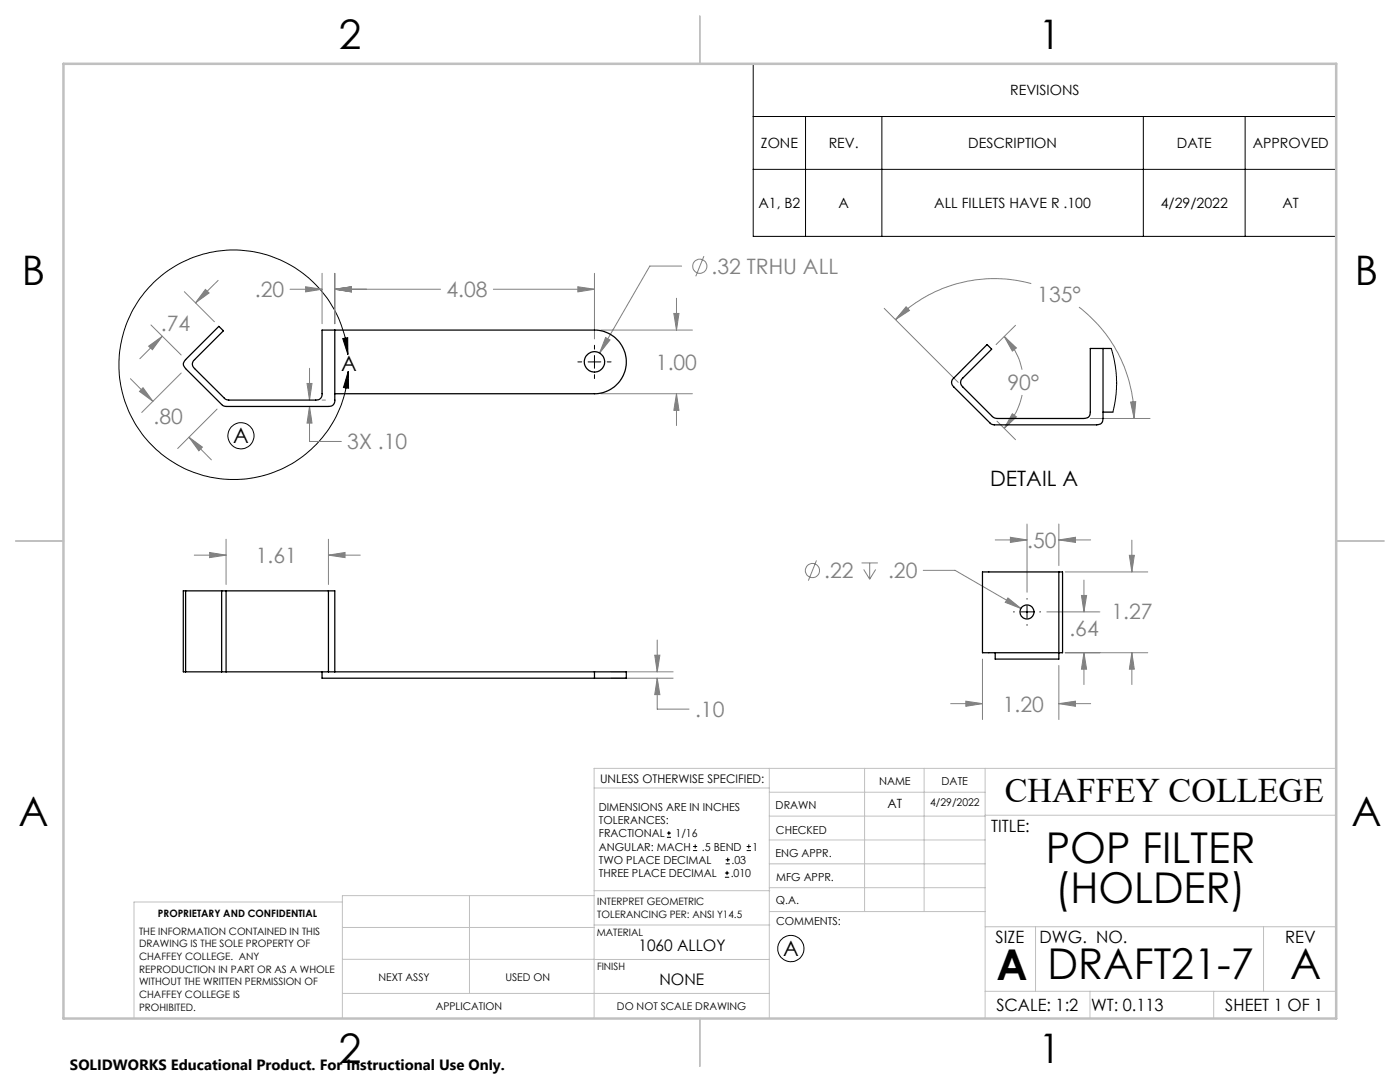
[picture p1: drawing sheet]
<svg xmlns="http://www.w3.org/2000/svg" width="279mm" height="216mm" viewBox="0 0 279 216" stroke-linecap="round" stroke-linejoin="round" font-family="sans-serif">
<g fill="none" stroke="#808080" stroke-width=".2">
<path d="M36.8 58.2l6 6M41 57.7l.7 .8-2.7 1.9zM43.5 56l-4.5 4.4M57.9 57.7h6.4M61 57.2l3.3 .5-3.3 .5zM64.3 54.5v10.1M66.8 54.5v10.1M66.8 57.7h21.1M66.8 57.7l3.3-.5v1zM98.5 57.7h20.1M115.3 57.2l3.3 .5-3.3 .5zM118.6 54.5v13.1"/>
<path d="M135 59.5v6.4M136 53.1h-6.3l-10 17.3M140.5 51.1l-1.6 4M205.8 56.6a27.9 27.9 0 0 0-27.1 7.2M26 75.6l4.5 4.5M28.5 77.4l2 2.7-2.7-2zM29.7 69.1l2.7-2-2 2.7zM30.1 64.8l6.1 6M32.4 67.1l-4.5 4.5M36.2 74.4l-7.9 7.9M61.3 76.5h1l-.5 3.3zM61.8 73.5v6.3"/>
<path d="M64.3 79.8h.6M119.9 65.9h18.3M119.9 78.6h18.3M120.9 67.3l.8 .5-2 2.6zM134.5 62.5h1l-.5 3.4zM135 78.6v6.3M135 78.6l.5 3.3h-1zM176.5 61.5l14.7 14.8M180.8 61.2l.7 .7-2.8 1.9zM200.4 67.1l2.4 2.3-.8 .7zM200.4 67.1a13.5 13.5 0 0 1 3.6 6.7M202.7 64.9l-3.9 3.9"/>
<path d="M204 78.8a12.8 12.8 0 0 1-3.6 6.7M215.3 61.3a28.1 28.1 0 0 1 11 22.2M37.7 87.2l4.5 4.6M37.7 87.2l2.7 2-.7 .8zM43.3 81.6l-7.8 7.9M61.8 81.1v7h6.3M61.8 81.1l.5 3.3h-1zM199 84l3.7 3.7M202 82.6l.8 .6-2.4 2.3zM217.6 83.5h11.9M225.6 80.2h1.1l-.4 3.3zM38.8 110.8h6.3"/>
<path d="M41.8 110.2l3.3 .6-3.3 .5zM45.1 107.6v9M65.5 107.6v9M65.5 110.8h6.4M65.5 110.8l3.4-.6v1.1zM162.9 111.8l-1.6 4.1M171.9 112.3h3.3M172.4 113.6l1.2 2M173.6 112.3v3.3M174.8 113.6l-1.2 2M184.3 113.8h6.3l13.2 7.6M198.6 107.7h6.4"/>
<path d="M201.2 119.3l2.6 2.1-3.2-1.2zM201.6 107.2l3.4 .5-3.4 .5zM205 104.6v13.6M211.3 104.6v8.3M211.3 107.7h6.4M211.3 107.7l3.3-.5v1zM212.6 114.1h16.5M215.8 118.8h1.1l-.6 3.3zM216.3 115.7v6.4M225.4 110.8h1l-.5 3.3zM225.9 107.8v6.3M122 135.3h12.3"/>
<path d="M122 134.1h12.3M130.7 130.7h1l-.5 3.4zM131.2 135.3v6.2h6.3M131.2 127.7v6.4M131.2 135.3l.5 3.3h-1zM192.8 139.9l3.3 .5-3.3 .5zM196.1 131.5v12.1M208.9 122.1h10.6M211.3 132.8v10.8M212.6 130.2h16.5M216.3 130.2v6.4M216.3 130.2l.6 3.3h-1.1z"/>
<path d="M225.9 130.2v6.4M225.9 130.2l.5 3.3h-1zM189.7 140.4h6.4M211.3 140.4h6.4M211.3 140.4l3.3-.5v1z"/>
<circle cx="139.7" cy="53.1" r="1.41"/>
<circle cx="162.1" cy="113.9" r="1.41"/>
</g>
<g fill="none" stroke="#000" stroke-width=".2">
<path d="M150.3 12.7h116.4v34.5h-116.4zM150.3 23.2h116.4M150.3 33.8h116.4M160.8 23.2v24M176 23.2v24M228.2 23.2v24M248.5 23.2v24M68.4 67.6l1-.2v3.3zM69.4 70.7a22.9 22.9 0 0 0-34.8-17.4 22.9 22.9 0 0 0 0 38.9 22.9 22.9 0 0 0 34.8-17.4l.1-.7M69.5 74.1l.1 3.4-1.1-.2zM115.3 72.2h.8M117.4 72.2h2.5"/>
<path d="M118.6 68.9v.8M118.6 70.9v2.6M118.6 74.8v.7M121.2 72.2h.8M205 119.5v.1M202.3 122.1h.1M203.7 122.1h2.5M205 120.8v2.6M205 124.6v.2M207.5 122.1h.1M133.1 167.1h.8M133.1 166.2h.8"/>
<path d="M133.5 165.8v.9M138.3 169.7h.8M138.3 168.9h.8M138.7 168.5v.8M144.7 175h.8M144.7 174.2h.8M144.8 172.4h.9M144.8 171.6h.9M145.1 173.8v.8M145.2 171.1v.9M149 169.7h.9M149 168.9h.9"/>
<path d="M149.4 168.5v.8"/>
<circle cx="48.1" cy="87" r="2.61"/>
<circle cx="157.8" cy="189.3" r="2.62"/>
</g>
<g fill="none" stroke="#c0c0c0" stroke-width=".2">
<path d="M118.6 157.2h34.9M153.5 153.3v49.9M153.5 158.1h43.1M172.5 153.3v28.6M184.4 153.3v28.6M196.6 153.3v49.9M266.7 153.3h-148.1v49.9M68.3 180h-41.6v23.2M93.7 178.7v19.5M118.6 178.7h-50.3v24.5M118.6 177.7h35M153.5 167.6h43.1"/>
<path d="M153.5 162.8h43.1M153.5 172.4h43.1M153.5 177.1h43.1M196.6 162.7h70.1M68.3 198.2h85.2M68.3 191.4l85.2 .1M68.3 185.1h50.3M118.6 184.6h35M153.6 181.9h43M196.6 197.8h70.1M196.6 184.9h70.1M206.7 184.9v12.9"/>
<path d="M217.5 197.8v5.4M242.2 197.8v5.4M252.2 184.9v12.9"/>
</g>
<path d="M139.7 3.2v9.5M3.1 107.9h9.6M266.7 107.9h9.5M139.7 203.2v9.6" fill="none" stroke="#c0c0c0" stroke-width=".25"/>
<path d="M12.7 12.7h254v190.5h-254z" fill="none" stroke="#c0c0c0" stroke-width=".5"/>
<path d="M68.4 67.6l1-.2v3.3zM69.5 74.1l.1 3.4-1.1-.2z" fill="#000"/>
<path d="M134.5 62.5h1l-.5 3.4zM135 78.6l.5 3.3h-1zM66.8 57.7l3.3-.5v1zM115.3 57.2l3.3 .5-3.3 .5zM120.9 67.3l-1.2 3.1 2-2.6zM61 57.2l3.3 .5-3.3 .5zM66.8 57.7l3.3-.5v1zM28.5 77.4l2 2.7-2.7-2zM37.7 87.2l2.7 2-.7 .8zM29.7 69.1l2.7-2-2 2.7zM41 57.7l.7 .8-2.7 1.9zM61.8 81.1l.5 3.3h-1zM61.3 76.5h1l-.5 3.3zM225.4 110.8h1l-.5 3.3zM225.9 130.2l.5 3.3h-1zM201.2 119.3l-.6 .9 3.2 1.2zM211.3 140.4l3.3-.5v1zM192.8 139.9l3.3 .5-3.3 .5zM216.3 130.2l.6 3.3h-1.1zM215.8 118.8h1.1l-.6 3.3zM211.3 107.7l3.3-.5v1zM201.6 107.2l3.4 .5-3.4 .5zM131.2 135.3l.5 3.3h-1zM130.7 130.7h1l-.5 3.4zM65.5 110.8l3.4-.6v1.1zM41.8 110.2l3.3 .6-3.3 .5zM225.6 80.2h1.1l-.4 3.3zM180.8 61.2l.7 .7-2.8 1.9zM202 82.6l.8 .6-2.4 2.3zM200.4 67.1l2.4 2.3-.8 .7z" fill="#808080"/>
<g fill="none" stroke="#000" stroke-width=".25">
<path d="M66.8 65.9v13.9a1.12 1.12 0 0 1-1.3 1.3h-20.6l-.5-.2-7.4-7.3a1.11 1.11 0 0 1 0-1.8l6.7-6.7 .9 .9-5.8 5.8a1.11 1.11 0 0 0 0 1.8l6.1 6 .5 .2h17.6a1.12 1.12 0 0 0 1.3-1.2v-12.7h54.3a6.3 6.3 0 0 1 6.4 6.3 6.3 6.3 0 0 1-6.4 6.4h-51.8M220.1 69.5v14a1.12 1.12 0 0 1-1.2 1.3l-20.7-.1-.5-.1-7.3-7.4a1.11 1.11 0 0 1 0-1.8l6.6-6.6 .9 .9-5.7 5.7a1.11 1.11 0 0 0 0 1.8l5.8 5.9 .7 .4h17.6a1.12 1.12 0 0 0 1.3-1.3v-12.7h4.2M220.1 82.2h2M37 117.9h-.4v16.2h.4M37 117.9h7.2M37 117.9v16.2M44.2 117.9h.9M44.2 117.9v16.2M45.1 117.9v16.2M45.1 117.9h20.4M65.5 117.9h1.3v16.2M65.5 117.9v16.2"/>
<path d="M196.1 114.1h16v16.1h-16zM211.3 114.1v17.4h-12.7v-1.3M37 134.1h7.2M44.2 134.1h.9M45.1 134.1h20.4M64.3 134.1v1.2h54.3M65.5 134.1h1.3M66.8 134.1h51.8M118.6 134.1h6.4v1.2h-6.4M118.6 134.1v1.2"/>
<circle cx="118.6" cy="72.2" r="2.04"/>
<circle cx="205" cy="122.1" r="1.41"/>
</g>
<path d="M221.8 69.5l.8 3.6 .2 2.9-.1 3.3-.6 2.9" fill="none" stroke="#000" stroke-width=".2"/>
<g font-size="8.5">
<text x="208.7" y="172.1">POP FILTER</text>
<text x="210.6" y="180.2">(HOLDER)</text>
<text x="198.9" y="195.5">A</text>
<text x="209" y="195.4">DRAFT21-7</text>
<text x="257.4" y="195.4">A</text>
</g>
<g font-size="8.1">
<text x="67.6" y="9.7">2</text>
<text x="207.3" y="9.7">1</text>
<text x="4.4" y="57">B</text>
<text x="270.4" y="57">B</text>
<text x="3.7" y="164.9">A</text>
<text x="269.7" y="164.9">A</text>
<text x="67.6" y="212.2">2</text>
<text x="207.3" y="212.2">1</text>
</g>
<text font-size="6.9" x="200.5" y="160.1">CHAFFEY COLLEGE</text>
<g font-size="4.2" fill="#808080">
<text x="50.9" y="59.3">.20</text>
<text x="89.1" y="59.3">4.08</text>
<text x="142" y="54.7">.32 TRHU ALL</text>
<text x="207" y="60.3">135°</text>
<text x="32.1" y="66">.74</text>
<text x="130.9" y="73.8">1.00</text>
<text x="201" y="77.9">90°</text>
<text x="30.6" y="84.7">.80</text>
<text x="69.3" y="89.7">3X .10</text>
<text x="51" y="112.3">1.61</text>
<text x="205" y="109.3">.50</text>
<text x="164.5" y="115.4">.22</text>
<text x="177.2" y="115.4">.20</text>
<text x="221.8" y="123.5">1.27</text>
<text x="213.4" y="127">.64</text>
<text x="138.7" y="143.1">.10</text>
<text x="200.1" y="142">1.20</text>
</g>
<g font-size="4.2">
<text x="68.1" y="74">A</text>
<text x="46.6" y="88.4">A</text>
<text x="197.6" y="97">DETAIL A</text>
<text x="156.3" y="190.8">A</text>
</g>
<g font-size="3.4">
<text x="197.8" y="166">TITLE:</text>
<text x="198.7" y="188.1">SIZE</text>
<text x="207.5" y="188.1">DWG. NO.</text>
<text x="256.5" y="188.2">REV</text>
<text x="198.8" y="201.7">SCALE: 1:2</text>
<text x="217.7" y="201.8">WT: 0.113</text>
<text x="244.5" y="201.7">SHEET 1 OF 1</text>
</g>
<g font-size="3.2">
<text x="127.4" y="189.8">1060 ALLOY</text>
<text x="131.6" y="196.6">NONE</text>
</g>
<text font-size="3" x="14" y="213.5">SOLIDWORKS Educational Product. For Instructional Use Only.</text>
<g font-size="2.8">
<text x="201.6" y="19">REVISIONS</text>
<text x="151.9" y="29.6">ZONE</text>
<text x="165.4" y="29.6">REV.</text>
<text x="193.2" y="29.6">DESCRIPTION</text>
<text x="234.9" y="29.6">DATE</text>
<text x="250" y="29.6">APPROVED</text>
<text x="151.4" y="41.5">A1, B2</text>
<text x="167.3" y="41.5">A</text>
<text x="186.5" y="41.5">ALL FILLETS HAVE R .100</text>
<text x="231.6" y="41.5">4/29/2022</text>
<text x="256" y="41.5">AT</text>
</g>
<text font-size="2.5" x="177.1" y="161.3">AT</text>
<text font-size="2.4" x="119.8" y="156.2">UNLESS OTHERWISE SPECIFIED:</text>
<g font-size="2.2">
<text x="119.5" y="161.8">DIMENSIONS ARE IN INCHES</text>
<text x="154.8" y="161.4">DRAWN</text>
<text x="175.4" y="156.6">NAME</text>
<text x="187.9" y="156.7">DATE</text>
<text x="119.5" y="164.4">TOLERANCES:</text>
<text x="119.5" y="167.1">FRACTIONAL</text>
<text x="134.8" y="167.1">1/16</text>
<text x="154.9" y="166.3">CHECKED</text>
<text x="119.5" y="172.4">TWO PLACE DECIMAL</text>
<text x="119.5" y="169.7">ANGULAR: MACH</text>
<text x="140.1" y="169.7">.5 BEND</text>
<text x="146" y="172.4">.03</text>
<text x="150.2" y="169.7">1</text>
<text x="154.8" y="171">ENG APPR.</text>
<text x="119.5" y="175">THREE PLACE DECIMAL</text>
<text x="145.8" y="175">.010</text>
<text x="154.9" y="175.7">MFG APPR.</text>
<text x="154.9" y="180.4">Q.A.</text>
<text x="154.9" y="184.6">COMMENTS:</text>
</g>
<g font-size="2.1">
<text x="185.6" y="160.7">4/29/2022</text>
<text x="75.5" y="195.7">NEXT ASSY</text>
<text x="100.9" y="195.7">USED ON</text>
<text x="86.9" y="201.5">APPLICATION</text>
<text x="123.1" y="201.6">DO NOT SCALE DRAWING</text>
</g>
<g font-size="2">
<text x="31.5" y="182.9">PROPRIETARY AND CONFIDENTIAL</text>
<text x="119.2" y="180.6">INTERPRET GEOMETRIC</text>
<text x="119.2" y="183.1">TOLERANCING PER: ANSI Y14.5</text>
<text x="27.8" y="186.5">THE INFORMATION CONTAINED IN THIS</text>
<text x="27.8" y="189">DRAWING IS THE SOLE PROPERTY OF</text>
<text x="27.8" y="191.6">CHAFFEY COLLEGE. ANY</text>
<text x="119.1" y="186.7">MATERIAL</text>
<text x="27.8" y="194.1">REPRODUCTION IN PART OR AS A WHOLE</text>
<text x="27.8" y="196.6">WITHOUT THE WRITTEN PERMISSION OF</text>
<text x="119.1" y="193.5">FINISH</text>
<text x="27.8" y="199.1">CHAFFEY COLLEGE IS</text>
<text x="27.8" y="201.7">PROHIBITED.</text>
</g>
</svg>
